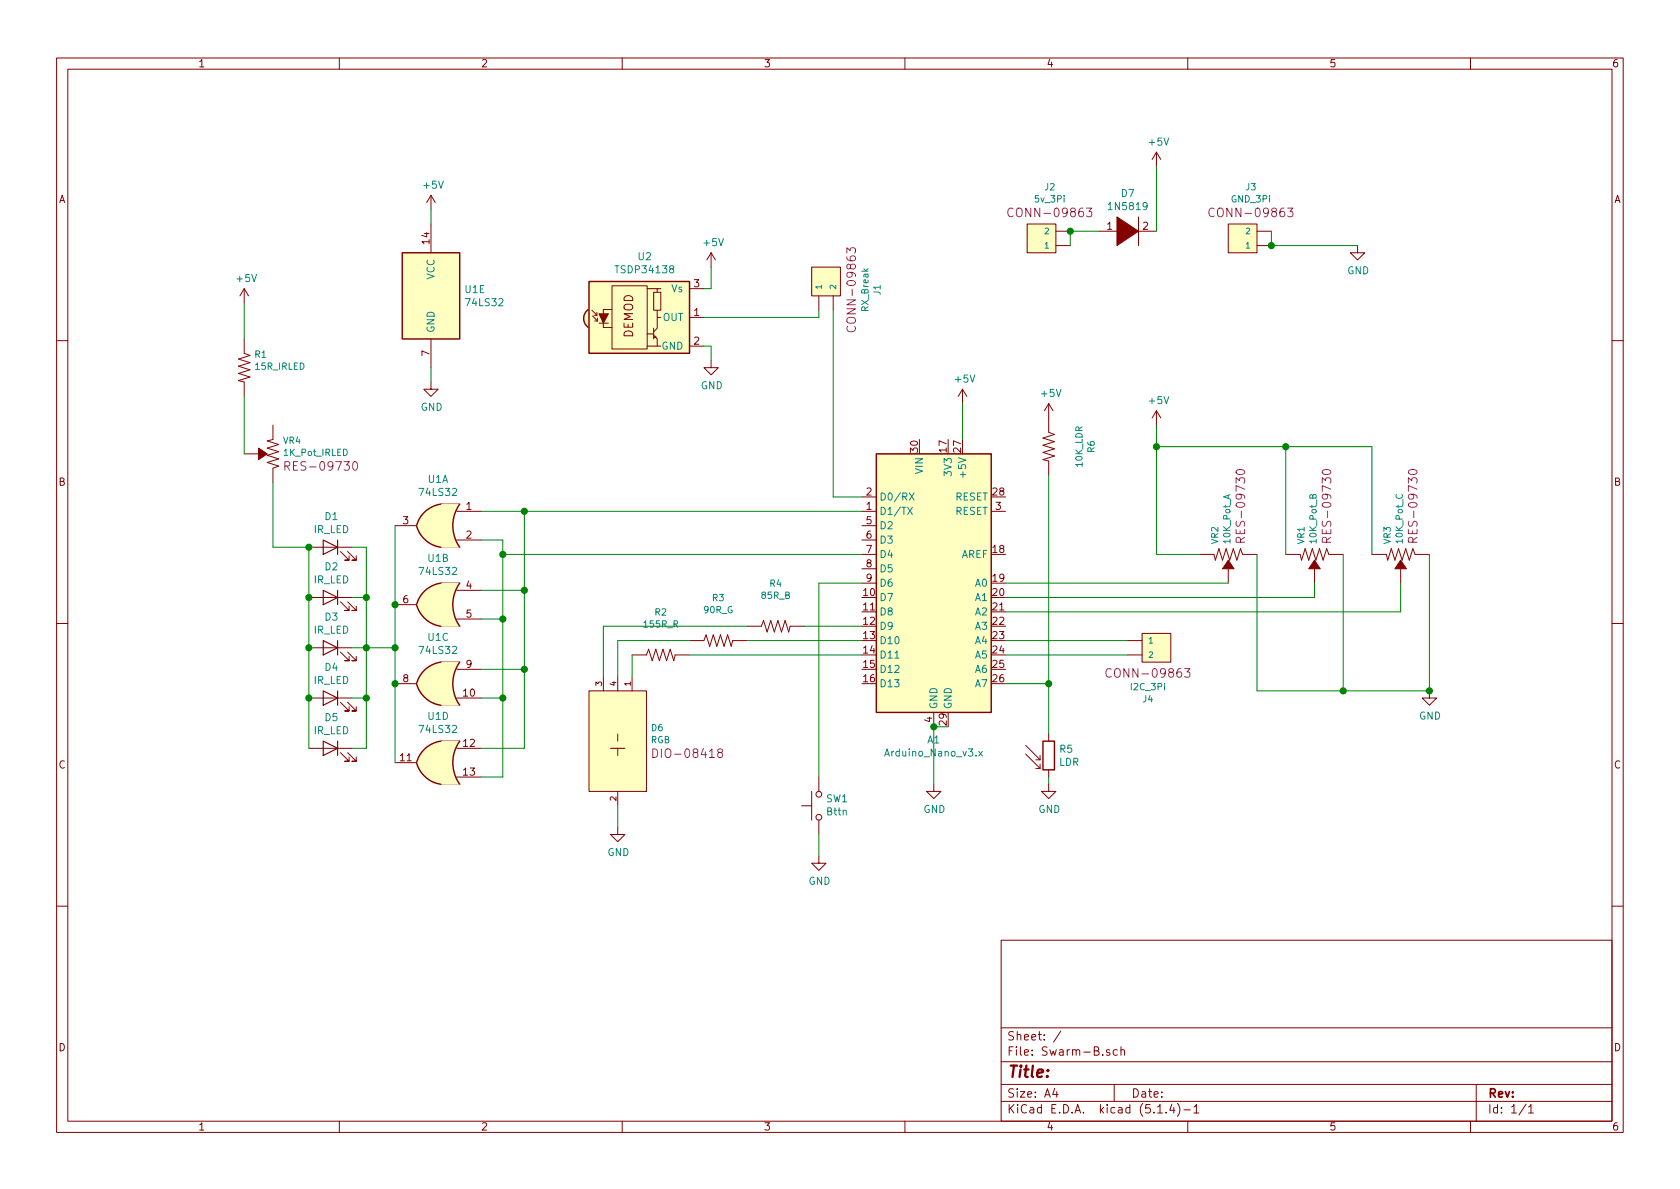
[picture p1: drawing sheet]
EESchema Schematic File Version 4
LIBS:Swarm-B-cache
EELAYER 30 0
EELAYER END
$Descr A4 11693 8268
encoding utf-8
Sheet 1 1
Title ""
Date ""
Rev ""
Comp ""
Comment1 ""
Comment2 ""
Comment3 ""
Comment4 ""
$EndDescr
$Comp
L MCU_Module:Arduino_Nano_v3.x A1
U 1 1
P 6500 4050
F 0 "A1" H 6500 2961 50  0000 C CNN
F 1 "Arduino_Nano_v3.x" H 6500 2870 50  0000 C CNN
F 2 "Module:Arduino_Nano" H 6650 3100 50  0001 L CNN
F 3 "http://www.mouser.com/pdfdocs/Gravitech_Arduino_Nano3_0.pdf" H 6500 3050 50  0001 C CNN
	1    6500 4050
	1    0    0    -1  
$EndComp
$Comp
L 74xx:74LS32 U1
U 1 1
P 3050 3650
F 0 "U1" H 3050 3975 50  0000 C CNN
F 1 "74LS32" H 3050 3884 50  0000 C CNN
F 2 "Package_DIP:DIP-16_W7.62mm_Socket" H 3050 3650 50  0001 C CNN
F 3 "http://www.ti.com/lit/gpn/sn74LS32" H 3050 3650 50  0001 C CNN
	1    3050 3650
	-1   0    0    -1  
$EndComp
$Comp
L 74xx:74LS32 U1
U 2 1
P 3050 4200
F 0 "U1" H 3050 4525 50  0000 C CNN
F 1 "74LS32" H 3050 4434 50  0000 C CNN
F 2 "Package_DIP:DIP-16_W7.62mm_Socket" H 3050 4200 50  0001 C CNN
F 3 "http://www.ti.com/lit/gpn/sn74LS32" H 3050 4200 50  0001 C CNN
	2    3050 4200
	-1   0    0    -1  
$EndComp
$Comp
L 74xx:74LS32 U1
U 3 1
P 3050 4750
F 0 "U1" H 3050 5075 50  0000 C CNN
F 1 "74LS32" H 3050 4984 50  0000 C CNN
F 2 "Package_DIP:DIP-16_W7.62mm_Socket" H 3050 4750 50  0001 C CNN
F 3 "http://www.ti.com/lit/gpn/sn74LS32" H 3050 4750 50  0001 C CNN
	3    3050 4750
	-1   0    0    -1  
$EndComp
$Comp
L 74xx:74LS32 U1
U 4 1
P 3050 5300
F 0 "U1" H 3050 5625 50  0000 C CNN
F 1 "74LS32" H 3050 5534 50  0000 C CNN
F 2 "Package_DIP:DIP-16_W7.62mm_Socket" H 3050 5300 50  0001 C CNN
F 3 "http://www.ti.com/lit/gpn/sn74LS32" H 3050 5300 50  0001 C CNN
	4    3050 5300
	-1   0    0    -1  
$EndComp
$Comp
L 74xx:74LS32 U1
U 5 1
P 3000 2050
F 0 "U1" H 3230 2096 50  0000 L CNN
F 1 "74LS32" H 3230 2005 50  0000 L CNN
F 2 "Package_DIP:DIP-16_W7.62mm_Socket" H 3000 2050 50  0001 C CNN
F 3 "http://www.ti.com/lit/gpn/sn74LS32" H 3000 2050 50  0001 C CNN
	5    3000 2050
	1    0    0    -1  
$EndComp
$Comp
L Device:LED D1
U 1 1
P 2300 3800
F 0 "D1" H 2293 4016 50  0000 C CNN
F 1 "IR_LED" H 2293 3925 50  0000 C CNN
F 2 "LED_THT:LED_D3.0mm_Horizontal_O1.27mm_Z2.0mm" H 2300 3800 50  0001 C CNN
F 3 "~" H 2300 3800 50  0001 C CNN
	1    2300 3800
	-1   0    0    -1  
$EndComp
$Comp
L Device:LED D2
U 1 1
P 2300 4150
F 0 "D2" H 2293 4366 50  0000 C CNN
F 1 "IR_LED" H 2293 4275 50  0000 C CNN
F 2 "LED_THT:LED_D3.0mm_Horizontal_O1.27mm_Z2.0mm" H 2300 4150 50  0001 C CNN
F 3 "~" H 2300 4150 50  0001 C CNN
	1    2300 4150
	-1   0    0    -1  
$EndComp
$Comp
L Device:LED D3
U 1 1
P 2300 4500
F 0 "D3" H 2293 4716 50  0000 C CNN
F 1 "IR_LED" H 2293 4625 50  0000 C CNN
F 2 "LED_THT:LED_D3.0mm_Horizontal_O1.27mm_Z2.0mm" H 2300 4500 50  0001 C CNN
F 3 "~" H 2300 4500 50  0001 C CNN
	1    2300 4500
	-1   0    0    -1  
$EndComp
$Comp
L Device:LED D4
U 1 1
P 2300 4850
F 0 "D4" H 2293 5066 50  0000 C CNN
F 1 "IR_LED" H 2293 4975 50  0000 C CNN
F 2 "LED_THT:LED_D3.0mm_Horizontal_O1.27mm_Z2.0mm" H 2300 4850 50  0001 C CNN
F 3 "~" H 2300 4850 50  0001 C CNN
	1    2300 4850
	-1   0    0    -1  
$EndComp
$Comp
L Device:LED D5
U 1 1
P 2300 5200
F 0 "D5" H 2293 5416 50  0000 C CNN
F 1 "IR_LED" H 2293 5325 50  0000 C CNN
F 2 "LED_THT:LED_D3.0mm_Horizontal_O1.27mm_Z2.0mm" H 2300 5200 50  0001 C CNN
F 3 "~" H 2300 5200 50  0001 C CNN
	1    2300 5200
	-1   0    0    -1  
$EndComp
$Comp
L Interface_Optical:TSOP34S40F U2
U 1 1
P 4500 2200
F 0 "U2" H 4488 2625 50  0000 C CNN
F 1 "TSDP34138" H 4488 2534 50  0000 C CNN
F 2 "OptoDevice:Vishay_MOLD-3Pin" H 4450 1825 50  0001 C CNN
F 3 "http://www.vishay.com/docs/82669/tsop32s40f.pdf" H 5150 2500 50  0001 C CNN
	1    4500 2200
	1    0    0    -1  
$EndComp
$Comp
L SparkFun-Resistors:TRIMPOT-PTH-10MM-KNOB-1_2W-10% VR1
U 1 1
P 9150 3850
F 0 "VR1" H 9083 3945 45  0000 R CNN
F 1 "10K_Pot_B" H 9083 3861 45  0000 R CNN
F 2 "Potentiometer_THT:Potentiometer_Bourns_3299P_Horizontal" V 9000 3850 20  0001 C CNN
F 3 "" H 9150 3850 60  0001 C CNN
F 4 "RES-09730" H 9083 3766 60  0000 R CNN "Field4"
	1    9150 3850
	0    -1   1    0   
$EndComp
$Comp
L SparkFun-Resistors:TRIMPOT-PTH-10MM-KNOB-1_2W-10% VR3
U 1 1
P 9750 3850
F 0 "VR3" H 9683 3945 45  0000 R CNN
F 1 "10K_Pot_C" H 9683 3861 45  0000 R CNN
F 2 "Potentiometer_THT:Potentiometer_Bourns_3299P_Horizontal" V 9600 3850 20  0001 C CNN
F 3 "" H 9750 3850 60  0001 C CNN
F 4 "RES-09730" H 9683 3766 60  0000 R CNN "Field4"
	1    9750 3850
	0    -1   1    0   
$EndComp
$Comp
L SparkFun-Resistors:TRIMPOT-PTH-10MM-KNOB-1_2W-10% VR2
U 1 1
P 8550 3850
F 0 "VR2" H 8483 3945 45  0000 R CNN
F 1 "10K_Pot_A" H 8483 3861 45  0000 R CNN
F 2 "Potentiometer_THT:Potentiometer_Bourns_3299P_Horizontal" V 8400 3850 20  0001 C CNN
F 3 "" H 8550 3850 60  0001 C CNN
F 4 "RES-09730" H 8483 3766 60  0000 R CNN "Field4"
	1    8550 3850
	0    -1   1    0   
$EndComp
$Comp
L SparkFun-Connectors:CONN_02JST-PTH-2 J2
U 1 1
P 7350 1700
F 0 "J2" H 7308 2110 45  0000 C CNN
F 1 "5v_3Pi" H 7308 2026 45  0000 C CNN
F 2 "Connector_PinHeader_2.54mm:PinHeader_1x02_P2.54mm_Vertical" H 7350 2000 20  0001 C CNN
F 3 "" H 7350 1700 50  0001 C CNN
F 4 "CONN-09863" H 7308 1931 60  0000 C CNN "Field4"
	1    7350 1700
	1    0    0    -1  
$EndComp
$Comp
L SparkFun-Connectors:CONN_02JST-PTH-2 J4
U 1 1
P 7950 4450
F 0 "J4" H 7908 4860 45  0000 C CNN
F 1 "I2C_3Pi" H 7908 4776 45  0000 C CNN
F 2 "Connector_PinHeader_2.54mm:PinHeader_1x02_P2.54mm_Vertical" H 7950 4750 20  0001 C CNN
F 3 "" H 7950 4450 50  0001 C CNN
F 4 "CONN-09863" H 7908 4681 60  0000 C CNN "Field4"
	1    7950 4450
	-1   0    0    1   
$EndComp
$Comp
L SparkFun-Resistors:RESISTOR0402 R1
U 1 1
P 1700 2550
F 0 "R1" V 1605 2618 45  0000 L CNN
F 1 "15R_IRLED" V 1689 2618 45  0000 L CNN
F 2 "Resistor_THT:R_Axial_DIN0204_L3.6mm_D1.6mm_P5.08mm_Horizontal" H 1700 2700 20  0001 C CNN
F 3 "" H 1700 2550 60  0001 C CNN
F 4 " " V 1784 2618 60  0000 L CNN "Field4"
	1    1700 2550
	0    1    1    0   
$EndComp
$Comp
L power:GND #PWR0101
U 1 1
P 3000 2650
F 0 "#PWR0101" H 3000 2400 50  0001 C CNN
F 1 "GND" H 3005 2477 50  0000 C CNN
F 2 "" H 3000 2650 50  0001 C CNN
F 3 "" H 3000 2650 50  0001 C CNN
	1    3000 2650
	1    0    0    -1  
$EndComp
$Comp
L power:GND #PWR0102
U 1 1
P 6500 5450
F 0 "#PWR0102" H 6500 5200 50  0001 C CNN
F 1 "GND" H 6505 5277 50  0000 C CNN
F 2 "" H 6500 5450 50  0001 C CNN
F 3 "" H 6500 5450 50  0001 C CNN
	1    6500 5450
	1    0    0    -1  
$EndComp
Wire Wire Line
	6600 5050 6500 5050
Wire Wire Line
	6500 5050 6500 5450
Connection ~ 6500 5050
$Comp
L power:+5V #PWR01
U 1 1
P 1700 2100
F 0 "#PWR01" H 1700 1950 50  0001 C CNN
F 1 "+5V" H 1715 2273 50  0000 C CNN
F 2 "" H 1700 2100 50  0001 C CNN
F 3 "" H 1700 2100 50  0001 C CNN
	1    1700 2100
	1    0    0    -1  
$EndComp
Wire Wire Line
	6000 4350 5600 4350
Wire Wire Line
	6000 3550 3650 3550
Wire Wire Line
	3350 3750 3500 3750
Wire Wire Line
	3500 3750 3500 3850
Wire Wire Line
	3500 4300 3350 4300
Wire Wire Line
	3350 4850 3500 4850
Wire Wire Line
	3500 4850 3500 4300
Connection ~ 3500 4300
Wire Wire Line
	3350 5400 3500 5400
Wire Wire Line
	3500 5400 3500 4850
Connection ~ 3500 4850
Wire Wire Line
	3650 3550 3650 4100
Wire Wire Line
	3650 4100 3350 4100
Connection ~ 3650 3550
Wire Wire Line
	3650 3550 3350 3550
Wire Wire Line
	3650 4100 3650 4650
Wire Wire Line
	3650 4650 3350 4650
Connection ~ 3650 4100
Wire Wire Line
	3650 4650 3650 5200
Wire Wire Line
	3650 5200 3350 5200
Connection ~ 3650 4650
Wire Wire Line
	6000 3850 3500 3850
Connection ~ 3500 3850
Wire Wire Line
	3500 3850 3500 4300
$Comp
L SparkFun-Resistors:TRIMPOT-PTH-10MM-KNOB-1_2W-10% VR4
U 1 1
P 1900 3150
F 0 "VR4" H 1833 3245 45  0000 R CNN
F 1 "1K_Pot_IRLED" H 1833 3161 45  0000 R CNN
F 2 "Potentiometer_THT:Potentiometer_Bourns_3299P_Horizontal" V 1750 3150 20  0001 C CNN
F 3 "" H 1900 3150 60  0001 C CNN
F 4 "RES-09730" H 1833 3066 60  0000 R CNN "Field4"
	1    1900 3150
	-1   0    0    -1  
$EndComp
Wire Wire Line
	2750 3650 2750 4200
Connection ~ 2750 4200
Wire Wire Line
	2750 4200 2750 4500
Connection ~ 2750 4750
Wire Wire Line
	2750 4750 2750 5300
Wire Wire Line
	2450 3800 2550 3800
Wire Wire Line
	2550 3800 2550 4150
Wire Wire Line
	2550 5200 2450 5200
Wire Wire Line
	2450 4850 2550 4850
Connection ~ 2550 4850
Wire Wire Line
	2550 4850 2550 5200
Wire Wire Line
	2450 4500 2550 4500
Connection ~ 2550 4500
Wire Wire Line
	2550 4500 2550 4850
Wire Wire Line
	2450 4150 2550 4150
Connection ~ 2550 4150
Wire Wire Line
	2550 4150 2550 4500
Wire Wire Line
	2550 4500 2750 4500
Connection ~ 2750 4500
Wire Wire Line
	2750 4500 2750 4750
Wire Wire Line
	1900 3350 1900 3800
Wire Wire Line
	1900 3800 2150 3800
Wire Wire Line
	2150 3800 2150 4150
Connection ~ 2150 3800
Connection ~ 2150 4150
Wire Wire Line
	2150 4150 2150 4500
Connection ~ 2150 4500
Wire Wire Line
	2150 4500 2150 4850
Connection ~ 2150 4850
Wire Wire Line
	2150 4850 2150 5200
Wire Wire Line
	1700 2750 1700 3150
Wire Wire Line
	1700 2350 1700 2100
$Comp
L power:+5V #PWR02
U 1 1
P 3000 1450
F 0 "#PWR02" H 3000 1300 50  0001 C CNN
F 1 "+5V" H 3015 1623 50  0000 C CNN
F 2 "" H 3000 1450 50  0001 C CNN
F 3 "" H 3000 1450 50  0001 C CNN
	1    3000 1450
	1    0    0    -1  
$EndComp
Wire Wire Line
	3000 1550 3000 1450
Wire Wire Line
	3000 2650 3000 2550
$Comp
L SparkFun-Connectors:CONN_02JST-PTH-2 J1
U 1 1
P 5700 2050
F 0 "J1" H 5658 2460 45  0000 C CNN
F 1 "RX_Break" H 5658 2376 45  0000 C CNN
F 2 "Connector_PinHeader_2.54mm:PinHeader_1x02_P2.54mm_Vertical" H 5700 2350 20  0001 C CNN
F 3 "" H 5700 2050 50  0001 C CNN
F 4 "CONN-09863" H 5658 2281 60  0000 C CNN "Field4"
	1    5700 2050
	0    1    1    0   
$EndComp
$Comp
L power:GND #PWR05
U 1 1
P 4950 2500
F 0 "#PWR05" H 4950 2250 50  0001 C CNN
F 1 "GND" H 4955 2327 50  0000 C CNN
F 2 "" H 4950 2500 50  0001 C CNN
F 3 "" H 4950 2500 50  0001 C CNN
	1    4950 2500
	1    0    0    -1  
$EndComp
$Comp
L power:+5V #PWR04
U 1 1
P 4950 1850
F 0 "#PWR04" H 4950 1700 50  0001 C CNN
F 1 "+5V" H 4965 2023 50  0000 C CNN
F 2 "" H 4950 1850 50  0001 C CNN
F 3 "" H 4950 1850 50  0001 C CNN
	1    4950 1850
	1    0    0    -1  
$EndComp
Wire Wire Line
	6000 3450 5800 3450
Wire Wire Line
	5800 3450 5800 2150
Wire Wire Line
	5700 2150 5700 2200
Wire Wire Line
	5700 2200 4900 2200
Wire Wire Line
	4900 2000 4950 2000
Wire Wire Line
	4950 2000 4950 1850
Wire Wire Line
	4900 2400 4950 2400
Wire Wire Line
	4950 2400 4950 2500
Wire Wire Line
	8550 4050 7000 4050
Wire Wire Line
	7000 4150 9150 4150
Wire Wire Line
	9150 4150 9150 4050
Wire Wire Line
	7000 4250 9750 4250
Wire Wire Line
	9750 4250 9750 4050
$Comp
L power:GND #PWR09
U 1 1
P 9950 4800
F 0 "#PWR09" H 9950 4550 50  0001 C CNN
F 1 "GND" H 9955 4627 50  0000 C CNN
F 2 "" H 9950 4800 50  0001 C CNN
F 3 "" H 9950 4800 50  0001 C CNN
	1    9950 4800
	1    0    0    -1  
$EndComp
Wire Wire Line
	9950 3850 9950 4800
Wire Wire Line
	9950 4800 9350 4800
Wire Wire Line
	9350 3850 9350 4800
Connection ~ 9350 4800
Wire Wire Line
	8750 4800 8750 3850
$Comp
L power:+5V #PWR08
U 1 1
P 8050 2950
F 0 "#PWR08" H 8050 2800 50  0001 C CNN
F 1 "+5V" H 8065 3123 50  0000 C CNN
F 2 "" H 8050 2950 50  0001 C CNN
F 3 "" H 8050 2950 50  0001 C CNN
	1    8050 2950
	1    0    0    -1  
$EndComp
Wire Wire Line
	8350 3850 8050 3850
Wire Wire Line
	8050 3850 8050 3100
Wire Wire Line
	8950 3100 8050 3100
Connection ~ 8050 3100
Wire Wire Line
	8050 3100 8050 2950
Wire Wire Line
	8950 3100 8950 3850
Wire Wire Line
	9550 3850 9550 3100
Wire Wire Line
	9550 3100 8950 3100
Connection ~ 8950 3100
$Comp
L power:+5V #PWR07
U 1 1
P 8050 1150
F 0 "#PWR07" H 8050 1000 50  0001 C CNN
F 1 "+5V" H 8065 1323 50  0000 C CNN
F 2 "" H 8050 1150 50  0001 C CNN
F 3 "" H 8050 1150 50  0001 C CNN
	1    8050 1150
	1    0    0    -1  
$EndComp
Wire Wire Line
	7450 1700 7450 1600
$Comp
L power:GND #PWR010
U 1 1
P 9450 1700
F 0 "#PWR010" H 9450 1450 50  0001 C CNN
F 1 "GND" H 9455 1527 50  0000 C CNN
F 2 "" H 9450 1700 50  0001 C CNN
F 3 "" H 9450 1700 50  0001 C CNN
	1    9450 1700
	1    0    0    -1  
$EndComp
Wire Wire Line
	9450 1700 8850 1700
Wire Wire Line
	8850 1600 8850 1700
Connection ~ 8850 1700
$Comp
L SparkFun-Connectors:CONN_02JST-PTH-2 J3
U 1 1
P 8750 1700
F 0 "J3" H 8708 2110 45  0000 C CNN
F 1 "GND_3Pi" H 8708 2026 45  0000 C CNN
F 2 "Connector_PinHeader_2.54mm:PinHeader_1x02_P2.54mm_Vertical" H 8750 2000 20  0001 C CNN
F 3 "" H 8750 1700 50  0001 C CNN
F 4 "CONN-09863" H 8708 1931 60  0000 C CNN "Field4"
	1    8750 1700
	1    0    0    -1  
$EndComp
Wire Wire Line
	7000 4450 7850 4450
Wire Wire Line
	7000 4550 7850 4550
$Comp
L power:+5V #PWR06
U 1 1
P 6700 2800
F 0 "#PWR06" H 6700 2650 50  0001 C CNN
F 1 "+5V" H 6715 2973 50  0000 C CNN
F 2 "" H 6700 2800 50  0001 C CNN
F 3 "" H 6700 2800 50  0001 C CNN
	1    6700 2800
	1    0    0    -1  
$EndComp
Wire Wire Line
	6700 3050 6700 2800
$Comp
L Device:R_PHOTO R5
U 1 1
P 7300 5250
F 0 "R5" H 7370 5296 50  0000 L CNN
F 1 "LDR" H 7370 5205 50  0000 L CNN
F 2 "OptoDevice:R_LDR_5.0x4.1mm_P3mm_Vertical" V 7350 5000 50  0001 L CNN
F 3 "~" H 7300 5200 50  0001 C CNN
	1    7300 5250
	1    0    0    -1  
$EndComp
$Comp
L power:GND #PWR012
U 1 1
P 7300 5450
F 0 "#PWR012" H 7300 5200 50  0001 C CNN
F 1 "GND" H 7305 5277 50  0000 C CNN
F 2 "" H 7300 5450 50  0001 C CNN
F 3 "" H 7300 5450 50  0001 C CNN
	1    7300 5450
	1    0    0    -1  
$EndComp
Wire Wire Line
	7300 5450 7300 5400
Wire Wire Line
	7000 4750 7300 4750
Wire Wire Line
	7300 4750 7300 5100
$Comp
L power:GND #PWR011
U 1 1
P 5700 5950
F 0 "#PWR011" H 5700 5700 50  0001 C CNN
F 1 "GND" H 5705 5777 50  0000 C CNN
F 2 "" H 5700 5950 50  0001 C CNN
F 3 "" H 5700 5950 50  0001 C CNN
	1    5700 5950
	1    0    0    -1  
$EndComp
$Comp
L pspice:DIODE D7
U 1 1
P 7850 1600
F 0 "D7" H 7850 1865 50  0000 C CNN
F 1 "1N5819" H 7850 1774 50  0000 C CNN
F 2 "Diode_THT:D_DO-34_SOD68_P7.62mm_Horizontal" H 7850 1600 50  0001 C CNN
F 3 "~" H 7850 1600 50  0001 C CNN
	1    7850 1600
	1    0    0    -1  
$EndComp
Wire Wire Line
	8050 1150 8050 1600
Wire Wire Line
	7650 1600 7450 1600
Connection ~ 7450 1600
Connection ~ 9950 4800
Wire Wire Line
	8750 4800 9350 4800
$Comp
L SparkFun-Resistors:RESISTOR0402 R6
U 1 1
P 7300 3100
F 0 "R6" H 7300 3400 45  0000 C CNN
F 1 "10K_LDR" H 7300 3316 45  0000 C CNN
F 2 "Resistor_THT:R_Axial_DIN0204_L3.6mm_D1.6mm_P5.08mm_Horizontal" H 7300 3250 20  0001 C CNN
F 3 "" H 7300 3100 60  0001 C CNN
F 4 " " H 7300 3221 60  0000 C CNN "Field4"
	1    7300 3100
	0    1    1    0   
$EndComp
Wire Wire Line
	7300 4750 7300 3300
Connection ~ 7300 4750
$Comp
L power:+5V #PWR013
U 1 1
P 7300 2900
F 0 "#PWR013" H 7300 2750 50  0001 C CNN
F 1 "+5V" H 7315 3073 50  0000 C CNN
F 2 "" H 7300 2900 50  0001 C CNN
F 3 "" H 7300 2900 50  0001 C CNN
	1    7300 2900
	1    0    0    -1  
$EndComp
Wire Wire Line
	4300 5750 4300 5600
$Comp
L power:GND #PWR03
U 1 1
P 4300 5750
F 0 "#PWR03" H 4300 5500 50  0001 C CNN
F 1 "GND" H 4305 5577 50  0000 C CNN
F 2 "" H 4300 5750 50  0001 C CNN
F 3 "" H 4300 5750 50  0001 C CNN
	1    4300 5750
	1    0    0    -1  
$EndComp
Wire Wire Line
	4200 4350 5200 4350
Wire Wire Line
	4200 4350 4200 4700
Wire Wire Line
	4300 4450 4300 4700
Wire Wire Line
	4800 4450 4300 4450
Wire Wire Line
	4400 4550 4400 4700
Wire Wire Line
	6000 4550 4800 4550
Wire Wire Line
	6000 4450 5200 4450
$Comp
L SparkFun-Resistors:RESISTOR0402 R2
U 1 1
P 4600 4550
F 0 "R2" H 4600 4850 45  0000 C CNN
F 1 "155R_R" H 4600 4766 45  0000 C CNN
F 2 "Resistor_THT:R_Axial_DIN0204_L3.6mm_D1.6mm_P5.08mm_Horizontal" H 4600 4700 20  0001 C CNN
F 3 "" H 4600 4550 60  0001 C CNN
F 4 " " H 4600 4671 60  0000 C CNN "Field4"
	1    4600 4550
	1    0    0    -1  
$EndComp
$Comp
L SparkFun-Resistors:RESISTOR0402 R3
U 1 1
P 5000 4450
F 0 "R3" H 5000 4750 45  0000 C CNN
F 1 "90R_G" H 5000 4666 45  0000 C CNN
F 2 "Resistor_THT:R_Axial_DIN0204_L3.6mm_D1.6mm_P5.08mm_Horizontal" H 5000 4600 20  0001 C CNN
F 3 "" H 5000 4450 60  0001 C CNN
F 4 " " H 5000 4571 60  0000 C CNN "Field4"
	1    5000 4450
	1    0    0    -1  
$EndComp
$Comp
L SparkFun-Resistors:RESISTOR0402 R4
U 1 1
P 5400 4350
F 0 "R4" H 5400 4650 45  0000 C CNN
F 1 "85R_B" H 5400 4566 45  0000 C CNN
F 2 "Resistor_THT:R_Axial_DIN0204_L3.6mm_D1.6mm_P5.08mm_Horizontal" H 5400 4500 20  0001 C CNN
F 3 "" H 5400 4350 60  0001 C CNN
F 4 " " H 5400 4471 60  0000 C CNN "Field4"
	1    5400 4350
	1    0    0    -1  
$EndComp
$Comp
L SparkFun-LED:LED-RGB-CCCLEAR D6
U 1 1
P 4300 5100
F 0 "D6" V 4255 5328 45  0000 L CNN
F 1 "RGB" V 4339 5328 45  0000 L CNN
F 2 "LED_THT:LED_D5.0mm-4_RGB" H 4300 5450 20  0001 C CNN
F 3 "" H 4300 5100 50  0001 C CNN
F 4 "DIO-08418" V 4434 5328 60  0000 L CNN "Field4"
	1    4300 5100
	0    1    1    0   
$EndComp
Wire Wire Line
	5700 5400 5700 4050
Wire Wire Line
	5700 4050 6000 4050
$Comp
L Switch:SW_Push SW1
U 1 1
P 5700 5600
F 0 "SW1" V 5746 5552 50  0000 R CNN
F 1 "Bttn" V 5655 5552 50  0000 R CNN
F 2 "Button_Switch_THT:SW_PUSH_6mm" H 5700 5800 50  0001 C CNN
F 3 "~" H 5700 5800 50  0001 C CNN
	1    5700 5600
	0    -1   -1   0   
$EndComp
Wire Wire Line
	5700 5950 5700 5800
$EndSCHEMATC
